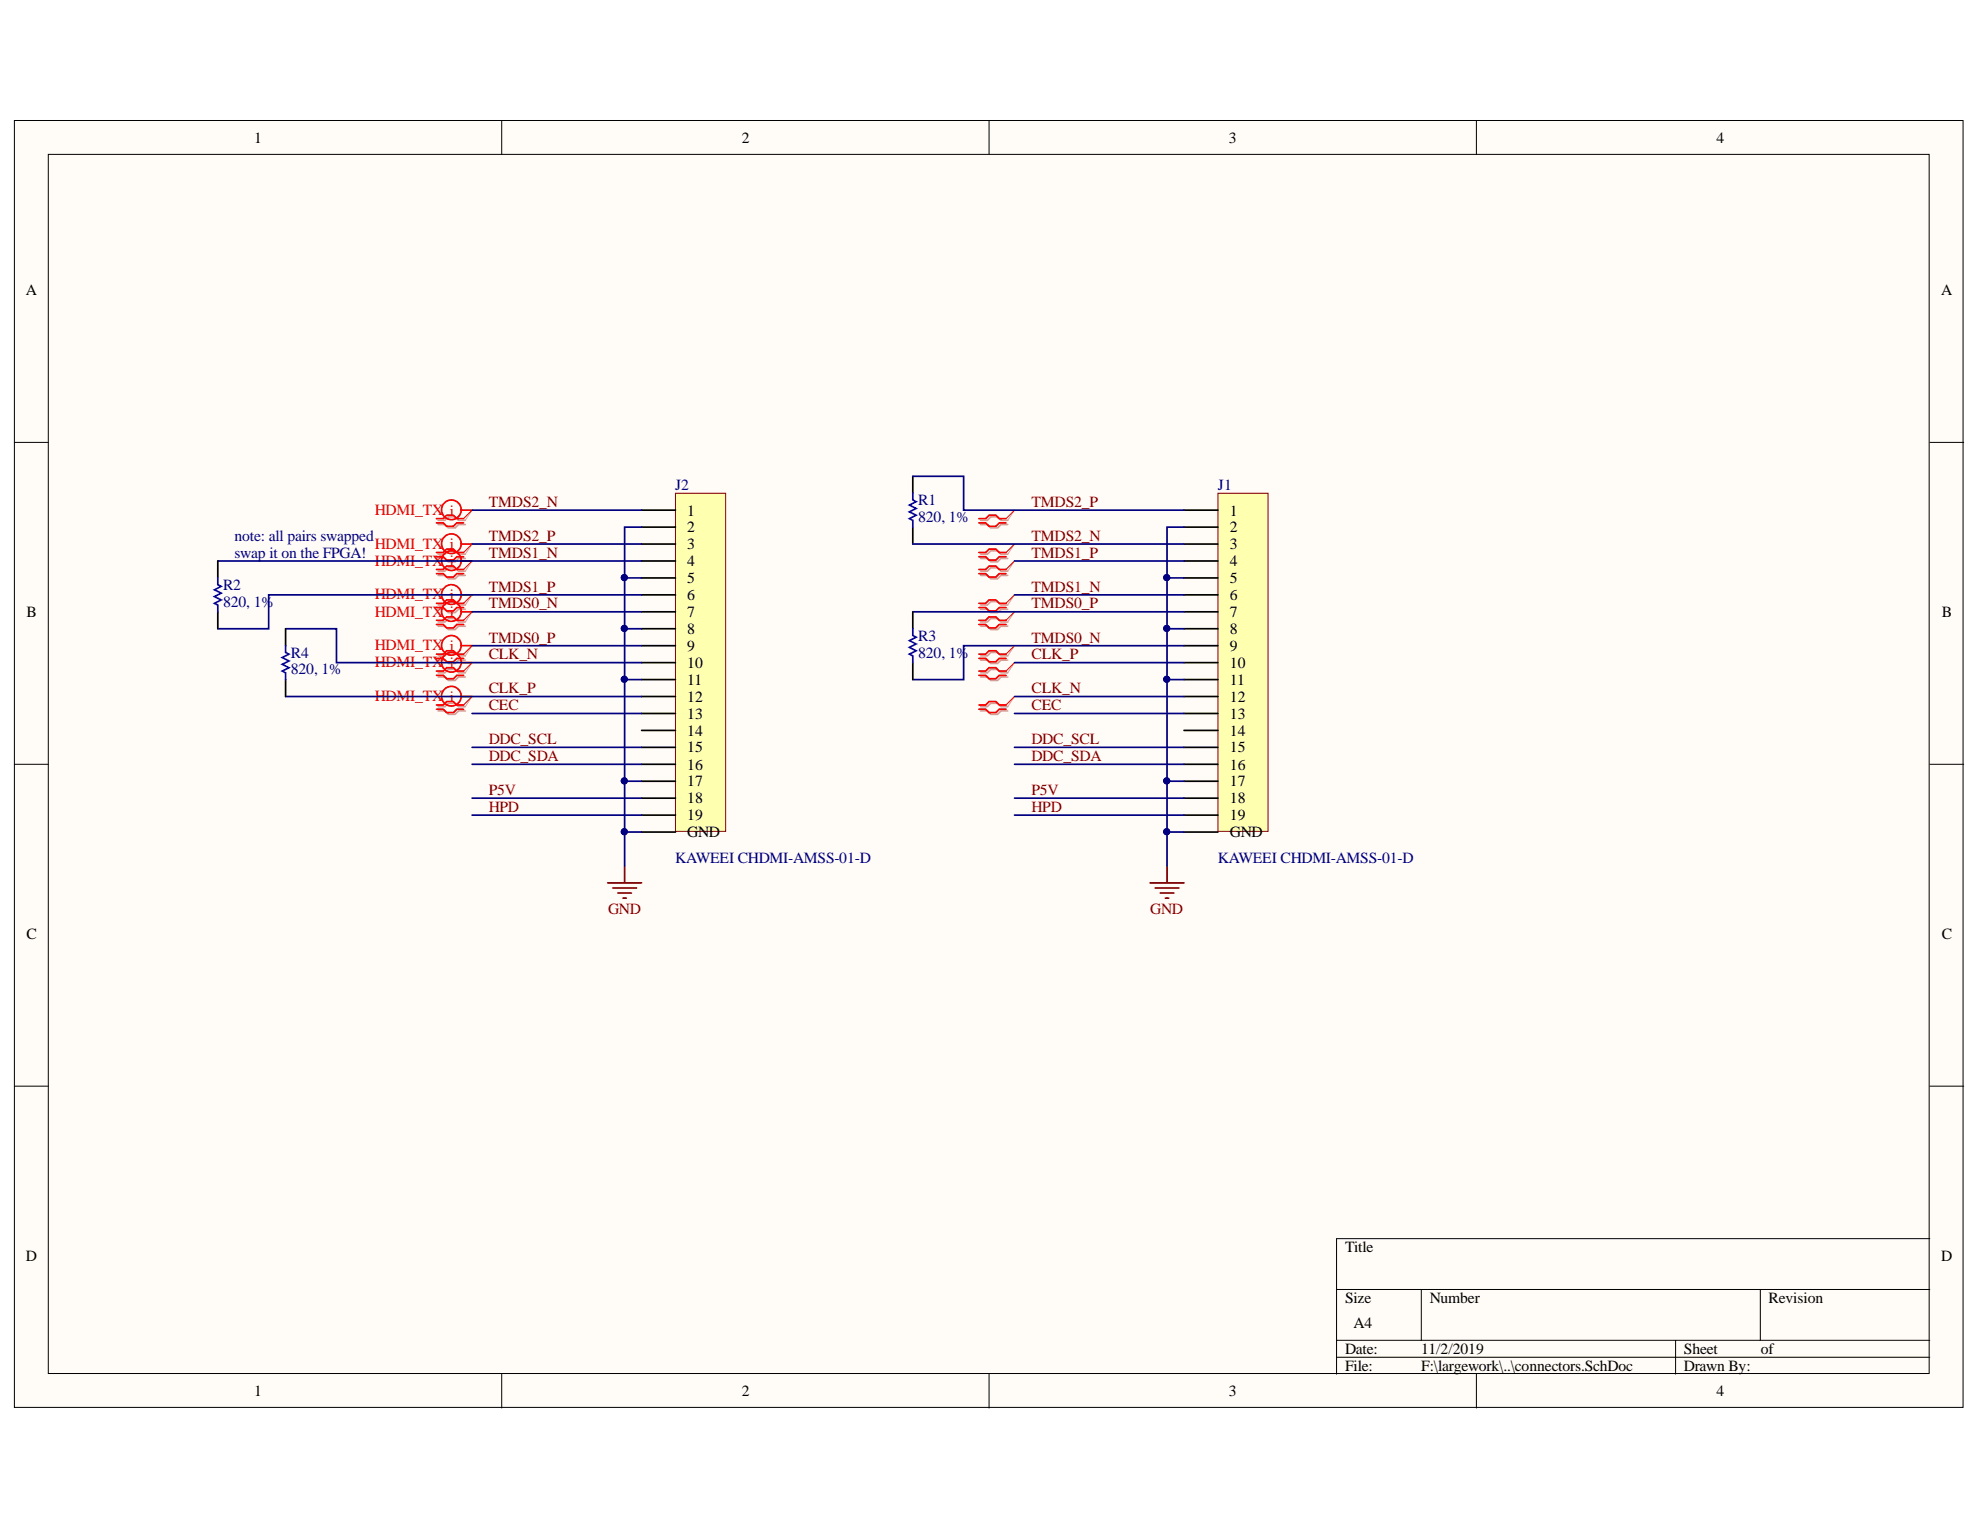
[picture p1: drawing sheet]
# Altium project hdmi_m2m_jumper-v2.PrjPcb
1 sheet, 6 parts. Net scope: global (net labels, ports and power ports of the same name join across sheets).
Board file: hdmii_m2m_jumper_v5.PcbDoc

## Sheet connectors.SchDoc
size A4

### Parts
J1  KAWEEI CHDMI-AMSS-01-D  [KAWEEI_CHDMI_AMSS-01-D]
J2  KAWEEI CHDMI-AMSS-01-D  [KAWEEI_CHDMI_AMSS-01-D]
R1  820, 1%  [CAPC0603X03L]
R2  820, 1%  [CAPC0603X03L]
R3  820, 1%  [CAPC0603X03L]
R4  820, 1%  [CAPC0603X03L]

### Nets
GND: J1.0(GND) J1.2 J1.5 J1.8 J1.11 J1.17 J2.0(GND) J2.2 J2.5 J2.8 J2.11 J2.17
CEC: J1.13 J2.13
CLK_N: J1.12 J2.10 R4.2
CLK_P: J1.10 J2.12 R4.1
DDC_SCL: J1.15 J2.15
DDC_SDA: J1.16 J2.16
HPD: J1.19 J2.19
P5V: J1.18 J2.18
TMDS0_N: J1.9 J2.7 R3.1
TMDS0_P: J1.7 J2.9 R3.2
TMDS1_N: J1.6 J2.4 R2.2
TMDS1_P: J1.4 J2.6 R2.1
TMDS2_N: J1.3 J2.1 R1.1
TMDS2_P: J1.1 J2.3 R1.2

Not connected (* = marked no-connect by the designer): J1 14; J2 14

### Layout directives
differential pair: CLK_N, CLK_P, TMDS0_N, TMDS0_P, TMDS1_N, TMDS1_P, TMDS2_N, TMDS2_P
net class HDMI_TX: CLK_N, CLK_P, TMDS0_N, TMDS0_P, TMDS1_N, TMDS1_P, TMDS2_N, TMDS2_P

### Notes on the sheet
- (near R2) note: all pairs swapped
- (near R2) swap it on the FPGA!
